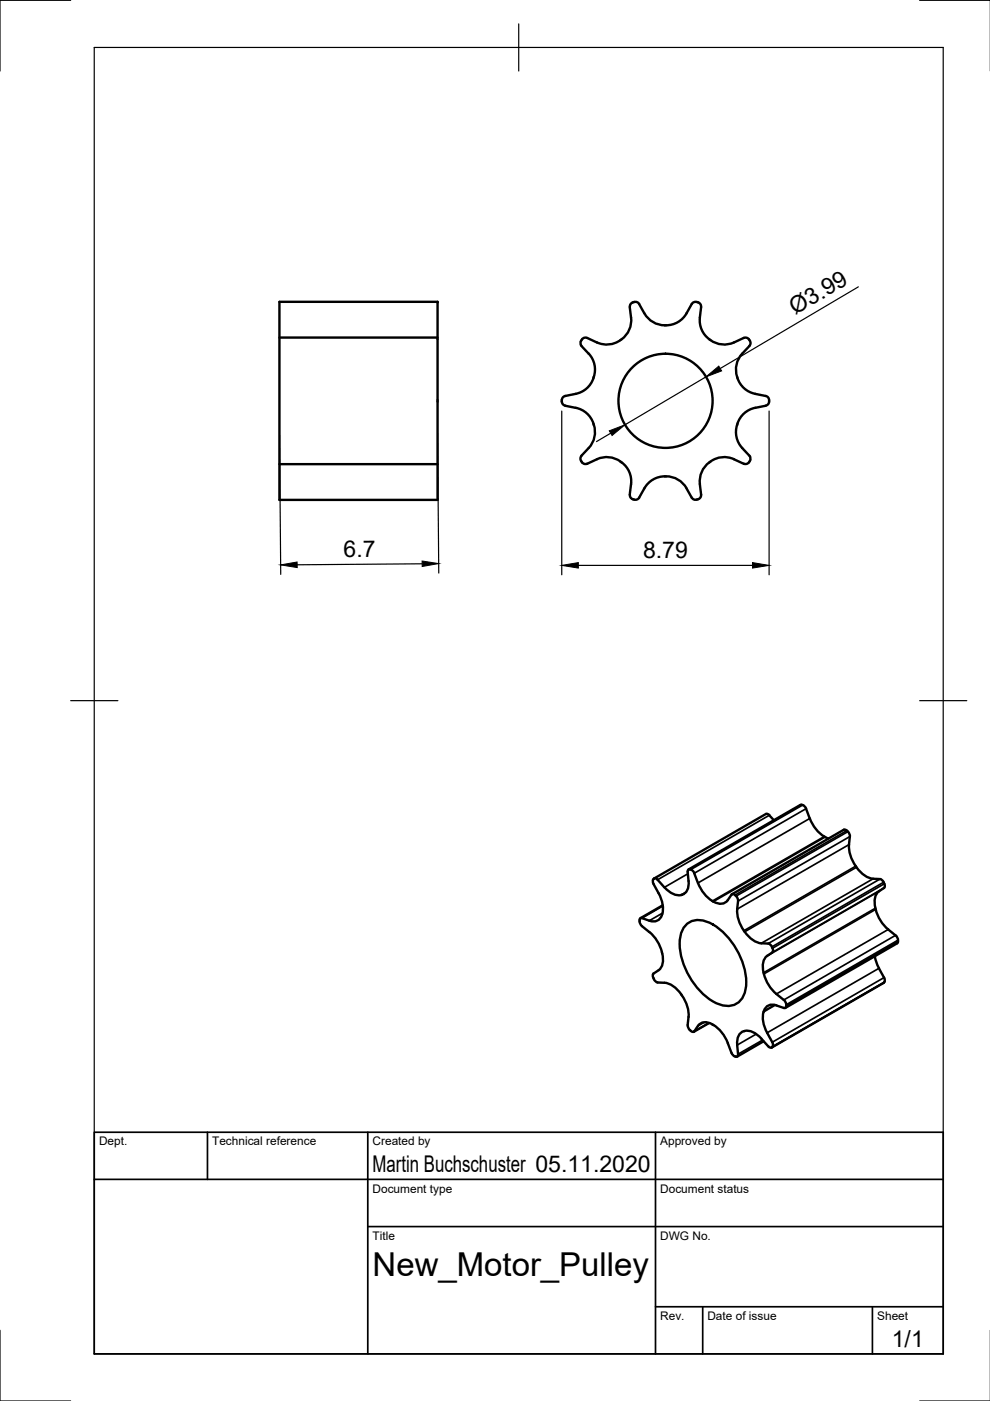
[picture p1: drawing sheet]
<svg xmlns="http://www.w3.org/2000/svg" width="210mm" height="297mm" viewBox="0 0 210 297" stroke-linecap="round" stroke-linejoin="round" font-family="sans-serif">
<!-- layer: Sichtbar -->
<g fill="none" stroke="#000" stroke-width=".51">
<path d="M59.2 64h33.6v42h-33.6zM59.2 71.6h33.6M135.5 64.5l1.1 1.9M135.5 64.5a1.12 1.12 0 0 0-1.2-.4 1.12 1.12 0 0 0-.8 1 7.5 7.5 0 0 1-.1 4.8 5.3 5.3 0 0 1-6.8 2.7l-2.1-.9a1.1 1.1 0 0 0-1.2 .4 1.1 1.1 0 0 0 0 1.2 7.7 7.7 0 0 1 2.7 4 4.9 4.9 0 0 1-.2 2.9M136.6 66.4a5 5 0 0 0 4.6 2.6M148.4 67.3l.2-2.2a1.1 1.1 0 0 0-.7-1 1.1 1.1 0 0 0-1.2 .4 7.7 7.7 0 0 1-3 3.8 5 5 0 0 1-2.5 .7M148.4 67.3a5.2 5.2 0 0 0 7.2 5.3l2.1-.9a.9 .9 0 0 1 1.1 .2M156.3 79.9l.1 .3M158.8 71.9l.2 .3a.93 .93 0 0 1-.1 1.1 7.6 7.6 0 0 0-2.7 4 5 5 0 0 0 .1 2.6M59.2 98.4h33.6M123.2 97.8l.2 .2M125.8 89.8l.1 .3"/>
<path d="M125.8 80.2a5 5 0 0 1-3.7 3.3l-2.3 .5a1.08 1.08 0 0 0-.7 1 1.08 1.08 0 0 0 .8 1 7.8 7.8 0 0 1 4.5 1.6 5 5 0 0 1 1.4 2.2M125.9 90.1a5 5 0 0 1-1.1 4.9l-1.5 1.6a.94 .94 0 0 0-.1 1.2M131.6 97.9l.2 .2M131.6 97.9a4.9 4.9 0 0 0-5-.5l-2.1 .9a.9 .9 0 0 1-1.1-.3M131.8 98a5 5 0 0 1 2 4.6l-.3 2.3M150.4 98a5 5 0 0 0-2 4.6M150.6 97.9l-.2 .2M150.6 97.9a5 5 0 0 1 5-.5l2.1 .9a.95 .95 0 0 0 1.1-.3M156.3 90.1a5 5 0 0 0 1.1 4.9l1.5 1.6a1.05 1.05 0 0 1-.1 1.4M156.4 80.2a5 5 0 0 0 3.7 3.3l2.2 .5M162.3 86a7.7 7.7 0 0 0-4.5 1.6 4.8 4.8 0 0 0-1.5 2.5M162.3 84a1.1 1.1 0 0 1 .8 1 1.1 1.1 0 0 1-.8 1"/>
<path d="M133.5 104.9a1 1 0 0 0 1 1M135.5 105.5a.9 .9 0 0 1-1 .4M136.6 103.6l-1.1 1.9M140.9 101h.3M141 101a5 5 0 0 0-4.4 2.5M141.2 101a5 5 0 0 1 4.4 2.5M145.6 103.6l1.1 1.9M146.7 105.5a.9 .9 0 0 0 1 .4M148.4 102.6l.3 2.3M148.6 104.9a1 1 0 0 1-.9 1M163.1 172.9l1 1M163.1 172.8l-.2-.2h-.5l-23.7 13.7"/>
<path d="M169.7 170.7l-23.7 13.6M169.7 170.7a1.04 1.04 0 0 1 1.2 .8 9.3 9.3 0 0 0 3.9 5.9l.1 .1M175 177.5l.6 .3M180.2 177.4a7.5 7.5 0 0 0 1.2 6.2M180.2 177.3a1.42 1.42 0 0 0-1.3-1.4l-23.7 13.7M135.6 195.1l.1-.3 .4-.1 1.6 .5M135.6 195.3l.1 .6 .4 .5M135.6 195.1v.2M136.1 196.4l1.6 1.2M137.7 197.6l1.4 1.6 .8 1.3 .4 1.4M140.5 191.9l-4.7 2.8M144.4 189.8a2.3 2.3 0 0 0 1.6-3l-.2-2.3a.83 .83 0 0 1 .9-.1 .83 .83 0 0 1 .5 .8 10.4 10.4 0 0 0 3.3 5.5l.7 .4a2.15 2.15 0 0 0 3.1-.3l1-1.2a1.5 1.5 0 0 1 1.2 1.4 7.8 7.8 0 0 0 4.4 8.9l.5 .1"/>
<path d="M144.4 189.8a3.9 3.9 0 0 1-3.5-1.7l-1.8-1.8a.64 .64 0 0 0-.7 .3 .64 .64 0 0 0 .2 .8 9.8 9.8 0 0 1 2 5.3 2.21 2.21 0 0 1-2.9 2.5M145.2 196.3a4 4 0 0 1 4.9-.8 14.9 14.9 0 0 1 8 13.9 4 4 0 0 1-5.9 3.4 14.9 14.9 0 0 1-8-13.9l.2-1zM161.4 200l1.7 .1 .6 .6M181.4 183.6a5.5 5.5 0 0 0 3.7 2.7M185.1 186.3l1.5 .1a1.49 1.49 0 0 1 .8 1.9 3.2 3.2 0 0 0-1.8 4.2M185.6 192.6l.1 .2M185.7 192.8a9.6 9.6 0 0 0 4.4 5.7l.3 .8M190.4 199.3v.3M190.4 199.6l-.2 .4M140.3 201.9a3.5 3.5 0 0 1-1.9 4.7 1.69 1.69 0 0 0 1 1.7 5.1 5.1 0 0 1 5 2.5M144.4 210.8a7.9 7.9 0 0 1 1.4 6.8l.2 .5 .5 .5M146.5 218.6l.5 .2 .2-.1"/>
<path d="M148 217.5l-.8 1.2M148 217.5a2.19 2.19 0 0 1 3.2-.2l1.1 .8 .9 1.1a15.1 15.1 0 0 1 2 4.3l.4 .4 .5 .1M150.3 216.9l-3.2 1.9M161.9 214.5a5.8 5.8 0 0 0 .8 4.5M162 206.5a9.3 9.3 0 0 0 4.2 5.5M162.6 219l1.3 2.2v.5l-.2 .3M162.7 202.7a3.5 3.5 0 0 0-.7 3.8M163.7 200.7l.2 .6v.5l-1.3 .9M164.6 213.2a1.91 1.91 0 0 0-2.7 1.4M166.2 212l.4 .5 .1 .5M166.7 213l-.1 .6-.1 .1-1.9-.5M185.5 202.7l.6 2.1 1.5 2.7-.1 .7"/>
<path d="M187.3 208.4l-23.7 13.7M187.5 208.2l-.2 .2M190.2 200l-23.7 13.7M156.5 223.5v.3l-.4 .2M161.4 220.2l1.8 1.9 .5-.1M161.4 220.2a3.5 3.5 0 0 0-4.1-1.4 2.66 2.66 0 0 0-1 2.8l.2 1.9M161.9 220.8l-5.6 3.2"/>
<circle cx="141.1" cy="85" r="10"/>
</g>
<!-- layer: Sichtbar schmal -->
<g fill="none" stroke="#000" stroke-width=".36">
<path d="M163.1 172.9l-23.7 13.6M169.9 170.6l-23.7 13.7M170.2 170.7l-23.7 13.7M170.9 171.5l-23.7 13.7M171.7 173.5l-23.7 13.7M174.8 177.4l-23.8 13.6M174.9 177.5l-23.7 13.7M179.5 176.1l-23.7 13.7M179.8 176.3l-23.7 13.7M180 179.1l-23.7 13.7M180.2 177.4l-23.7 13.6M140.5 193.6l-2.8 1.6"/>
<path d="M140.5 192.1l-4.4 2.6M145.3 189.3l-.7 .4M145.4 189.2l-1 .6M145.8 185.3l-4.9 2.8M181.4 183.6l-23.7 13.7M181.6 183.9l-23.7 13.7M185.1 186.3l-23.7 13.7M185.6 192.6l-23.7 13.6M185.7 192.8l-23.7 13.7M186.4 189l-23.8 13.7M186.6 186.4l-23.7 13.7M187.3 187.1l-23.6 13.7"/>
<path d="M187.4 188.3l-23.7 13.6M187.5 187.4l-23.7 13.6M188.3 197.1l-23.7 13.6M189.9 198.3l-23.7 13.7M190.4 199.6l-23.7 13.7M190.4 199.3l-23.7 13.7M149.3 216.7l-1.3 .8M150.3 216.9l-3.1 1.8M160.3 219.3l-4 2.3M164.2 213l-2.2 1.4M164.4 213.1l-2.5 1.5M186.4 205.3l-23.8 13.7"/>
<path d="M187.3 208.4l-23.6 13.7M187.4 207.3l-23.7 13.7M187.5 208.2l-23.7 13.7M161.7 220.5l-5.2 3"/>
</g>
<!-- layer: TitleBlock -->
<path d="M20 240.1h180v46.9h-180zM20 250h180M44 240.1v9.9M78 240.1v46.9M139 240.1v46.9M78 260.1h122M139 277.1h61M149 277.1v9.9M185 277.1v9.9" fill="none" stroke="#000" stroke-width=".36"/>
<!-- layer: Dimensions -->
<path d="M149.7 79.9l-17.2 10.2M182 60.8l-29.3 17.3M59.3 92.1l.2 29.7M92.8 91.8l.2 29.7M119.1 87.2v34.7M129.5 91.8l-3 1.8M163.1 87.2v34.7M89.5 119.5l-26.5 .2M122.6 119.9h37" fill="none" stroke="#000" stroke-width=".25"/>
<path d="M149.7 79.9l2.7-2.3 .6 1zM129.2 91.3l3.3-1.2-2.7 2.2zM59.5 119.8l3.5-.6v1.1zM89.5 118.9l3.5 .6-3.5 .6zM119.1 119.9l3.5-.6v1.1zM159.6 119.3l3.5 .6-3.5 .5z" fill="#000" stroke="#000" stroke-width=".21"/>
<!-- layer: Border -->
<path d="M15 .1h-15v15M20 10.1h180v276.9h-180zM110 5.1v10M195 .1h15M15 148.6h10M195 148.6h10M0 282.1v14.9h15M195 297h15" fill="none" stroke="#000" stroke-width=".25"/>
<text font-size="7" x="79" y="270.6">New_Motor_Pulley</text>
<g font-size="4.9">
<text x="168.6" y="66.8" transform="rotate(-31 168.6 66.8)">Ø3.99</text>
<text x="72.9" y="118.1">6.7</text>
<text x="136.3" y="118.3">8.79</text>
<text x="79" y="248.5">Martin Buchschuster 05.11.2020</text>
<text x="189.1" y="285.7">1/1</text>
</g>
<g font-size="2.5">
<text x="21" y="242.9">Dept.</text>
<text x="45" y="242.9">Technical reference</text>
<text x="79" y="242.9">Created by</text>
<text x="140" y="242.9">Approved by</text>
<text x="79" y="252.8">Document type</text>
<text x="140" y="252.8">Document status</text>
<text x="79" y="262.9">Title</text>
<text x="140" y="262.9">DWG No.</text>
<text x="140" y="279.9">Rev.</text>
<text x="150" y="279.9">Date of issue</text>
<text x="186" y="279.9">Sheet</text>
</g>
</svg>
